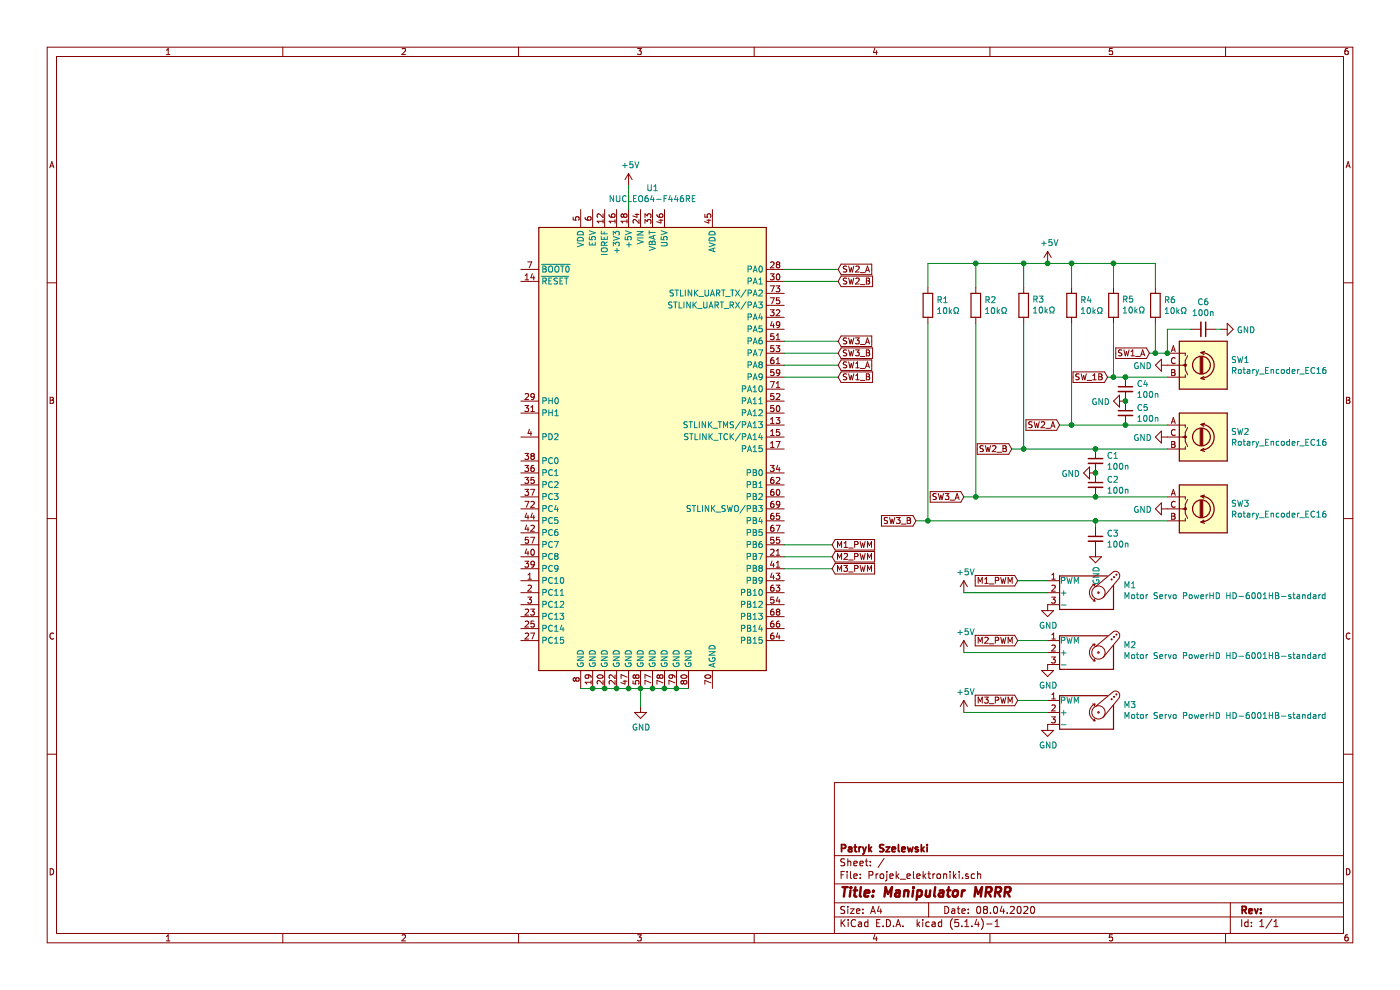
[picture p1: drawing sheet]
EESchema Schematic File Version 4
LIBS:Projek_elektroniki-cache
EELAYER 30 0
EELAYER END
$Descr A4 11693 8268
encoding utf-8
Sheet 1 1
Title "Manipulator MRRR"
Date "08.04.2020"
Rev ""
Comp "Patryk Szelewski"
Comment1 ""
Comment2 ""
Comment3 ""
Comment4 ""
$EndDescr
$Comp
L Motor:Motor_Servo M1
U 1 1
P 9050 4950
F 0 "M1" H 9382 5015 50  0000 L CNN
F 1 "Motor Servo PowerHD HD-6001HB-standard" H 9382 4924 50  0000 L CNN
F 2 "" H 9050 4760 50  0001 C CNN
F 3 "http://forums.parallax.com/uploads/attachments/46831/74481.png" H 9050 4760 50  0001 C CNN
	1    9050 4950
	1    0    0    -1  
$EndComp
$Comp
L Motor:Motor_Servo M2
U 1 1
P 9050 5450
F 0 "M2" H 9382 5515 50  0000 L CNN
F 1 "Motor Servo PowerHD HD-6001HB-standard" H 9382 5424 50  0000 L CNN
F 2 "" H 9050 5260 50  0001 C CNN
F 3 "http://forums.parallax.com/uploads/attachments/46831/74481.png" H 9050 5260 50  0001 C CNN
	1    9050 5450
	1    0    0    -1  
$EndComp
$Comp
L Motor:Motor_Servo M3
U 1 1
P 9050 5950
F 0 "M3" H 9382 6015 50  0000 L CNN
F 1 "Motor Servo PowerHD HD-6001HB-standard" H 9382 5924 50  0000 L CNN
F 2 "" H 9050 5760 50  0001 C CNN
F 3 "http://forums.parallax.com/uploads/attachments/46831/74481.png" H 9050 5760 50  0001 C CNN
	1    9050 5950
	1    0    0    -1  
$EndComp
$Comp
L Device:Rotary_Encoder SW2
U 1 1
P 10050 3650
F 0 "SW2" H 10280 3696 50  0000 L CNN
F 1 "Rotary_Encoder_EC16" H 10280 3605 50  0000 L CNN
F 2 "" H 9900 3810 50  0001 C CNN
F 3 "~" H 10050 3910 50  0001 C CNN
	1    10050 3650
	1    0    0    -1  
$EndComp
$Comp
L Device:R R3
U 1 1
P 8550 2550
F 0 "R3" H 8480 2504 50  0000 R CNN
F 1 "10kΩ" H 8480 2595 50  0000 R CNN
F 2 "" V 8480 2550 50  0001 C CNN
F 3 "~" H 8550 2550 50  0001 C CNN
	1    8550 2550
	-1   0    0    1   
$EndComp
$Comp
L Device:R R5
U 1 1
P 9300 2550
F 0 "R5" H 9230 2504 50  0000 R CNN
F 1 "10kΩ" H 9230 2595 50  0000 R CNN
F 2 "" V 9230 2550 50  0001 C CNN
F 3 "~" H 9300 2550 50  0001 C CNN
	1    9300 2550
	-1   0    0    1   
$EndComp
$Comp
L Device:R R2
U 1 1
P 8150 2550
F 0 "R2" H 8220 2596 50  0000 L CNN
F 1 "10kΩ" H 8220 2505 50  0000 L CNN
F 2 "" V 8080 2550 50  0001 C CNN
F 3 "~" H 8150 2550 50  0001 C CNN
	1    8150 2550
	1    0    0    -1  
$EndComp
$Comp
L Device:R R4
U 1 1
P 8950 2550
F 0 "R4" H 9020 2596 50  0000 L CNN
F 1 "10kΩ" H 9020 2505 50  0000 L CNN
F 2 "" V 8880 2550 50  0001 C CNN
F 3 "~" H 8950 2550 50  0001 C CNN
	1    8950 2550
	1    0    0    -1  
$EndComp
$Comp
L Device:R R6
U 1 1
P 9650 2550
F 0 "R6" H 9720 2596 50  0000 L CNN
F 1 "10kΩ" H 9720 2505 50  0000 L CNN
F 2 "" V 9580 2550 50  0001 C CNN
F 3 "~" H 9650 2550 50  0001 C CNN
	1    9650 2550
	1    0    0    -1  
$EndComp
$Comp
L Device:R R1
U 1 1
P 7750 2550
F 0 "R1" H 7820 2596 50  0000 L CNN
F 1 "10kΩ" H 7820 2505 50  0000 L CNN
F 2 "" V 7680 2550 50  0001 C CNN
F 3 "~" H 7750 2550 50  0001 C CNN
	1    7750 2550
	1    0    0    -1  
$EndComp
Wire Wire Line
	8950 3550 8950 2700
Wire Wire Line
	9750 3750 9150 3750
Wire Wire Line
	8550 3750 8550 2700
Wire Wire Line
	9750 4150 9150 4150
Wire Wire Line
	8150 4150 8150 2700
Wire Wire Line
	9750 4350 9150 4350
Wire Wire Line
	7750 4350 7750 2700
Text GLabel 9550 2950 0    50   Input ~ 0
SW1_A
$Comp
L power:+5V #PWR04
U 1 1
P 8750 2200
F 0 "#PWR04" H 8750 2050 50  0001 C CNN
F 1 "+5V" H 8765 2373 50  0000 C CNN
F 2 "" H 8750 2200 50  0001 C CNN
F 3 "" H 8750 2200 50  0001 C CNN
	1    8750 2200
	1    0    0    -1  
$EndComp
Wire Wire Line
	7750 2400 7750 2200
Wire Wire Line
	7750 2200 8150 2200
Wire Wire Line
	9650 2400 9650 2200
Wire Wire Line
	9650 2200 9300 2200
Connection ~ 8750 2200
Wire Wire Line
	8150 2400 8150 2200
Connection ~ 8150 2200
Wire Wire Line
	8150 2200 8550 2200
Wire Wire Line
	8550 2400 8550 2200
Connection ~ 8550 2200
Wire Wire Line
	8550 2200 8750 2200
Wire Wire Line
	8950 2400 8950 2200
Connection ~ 8950 2200
Wire Wire Line
	8950 2200 8750 2200
Wire Wire Line
	9300 2400 9300 2200
Connection ~ 9300 2200
Wire Wire Line
	9300 2200 8950 2200
Wire Wire Line
	8850 3550 8950 3550
Connection ~ 8950 3550
Text GLabel 9250 3150 0    50   Input ~ 0
SW_1B
Text GLabel 8850 3550 0    50   Input ~ 0
SW2_A
Text GLabel 8450 3750 0    50   Input ~ 0
SW2_B
Wire Wire Line
	8450 3750 8550 3750
Connection ~ 8550 3750
Text GLabel 8050 4150 0    50   Input ~ 0
SW3_A
Wire Wire Line
	8150 4150 8050 4150
Connection ~ 8150 4150
Text GLabel 8500 4850 0    50   Input ~ 0
M1_PWM
Text GLabel 8500 5350 0    50   Input ~ 0
M2_PWM
Text GLabel 8500 5850 0    50   Input ~ 0
M3_PWM
Wire Wire Line
	8500 4850 8750 4850
Text GLabel 6950 4550 2    50   Input ~ 0
M1_PWM
Text GLabel 6950 4650 2    50   Input ~ 0
M2_PWM
Text GLabel 6950 4750 2    50   Input ~ 0
M3_PWM
$Comp
L power:+5V #PWR01
U 1 1
P 8050 4950
F 0 "#PWR01" H 8050 4800 50  0001 C CNN
F 1 "+5V" H 8065 5123 50  0000 C CNN
F 2 "" H 8050 4950 50  0001 C CNN
F 3 "" H 8050 4950 50  0001 C CNN
	1    8050 4950
	1    0    0    -1  
$EndComp
$Comp
L power:GND #PWR05
U 1 1
P 8750 5050
F 0 "#PWR05" H 8750 4800 50  0001 C CNN
F 1 "GND" H 8755 4877 50  0000 C CNN
F 2 "" H 8750 5050 50  0001 C CNN
F 3 "" H 8750 5050 50  0001 C CNN
	1    8750 5050
	1    0    0    -1  
$EndComp
Wire Wire Line
	8050 4950 8750 4950
$Comp
L power:+5V #PWR02
U 1 1
P 8050 5450
F 0 "#PWR02" H 8050 5300 50  0001 C CNN
F 1 "+5V" H 8065 5623 50  0000 C CNN
F 2 "" H 8050 5450 50  0001 C CNN
F 3 "" H 8050 5450 50  0001 C CNN
	1    8050 5450
	1    0    0    -1  
$EndComp
$Comp
L power:GND #PWR06
U 1 1
P 8750 5550
F 0 "#PWR06" H 8750 5300 50  0001 C CNN
F 1 "GND" H 8755 5377 50  0000 C CNN
F 2 "" H 8750 5550 50  0001 C CNN
F 3 "" H 8750 5550 50  0001 C CNN
	1    8750 5550
	1    0    0    -1  
$EndComp
Wire Wire Line
	8050 5450 8750 5450
Wire Wire Line
	8500 5350 8750 5350
Wire Wire Line
	8500 5850 8750 5850
$Comp
L power:+5V #PWR03
U 1 1
P 8050 5950
F 0 "#PWR03" H 8050 5800 50  0001 C CNN
F 1 "+5V" H 8065 6123 50  0000 C CNN
F 2 "" H 8050 5950 50  0001 C CNN
F 3 "" H 8050 5950 50  0001 C CNN
	1    8050 5950
	1    0    0    -1  
$EndComp
Wire Wire Line
	8050 5950 8750 5950
$Comp
L power:GND #PWR07
U 1 1
P 8750 6050
F 0 "#PWR07" H 8750 5800 50  0001 C CNN
F 1 "GND" H 8755 5877 50  0000 C CNN
F 2 "" H 8750 6050 50  0001 C CNN
F 3 "" H 8750 6050 50  0001 C CNN
	1    8750 6050
	1    0    0    -1  
$EndComp
$Comp
L power:GND #PWR09
U 1 1
P 9750 3650
F 0 "#PWR09" H 9750 3400 50  0001 C CNN
F 1 "GND" V 9755 3522 50  0000 R CNN
F 2 "" H 9750 3650 50  0001 C CNN
F 3 "" H 9750 3650 50  0001 C CNN
	1    9750 3650
	0    1    1    0   
$EndComp
$Comp
L Device:Rotary_Encoder SW3
U 1 1
P 10050 4250
F 0 "SW3" H 10280 4296 50  0000 L CNN
F 1 "Rotary_Encoder_EC16" H 10280 4205 50  0000 L CNN
F 2 "" H 9900 4410 50  0001 C CNN
F 3 "~" H 10050 4510 50  0001 C CNN
	1    10050 4250
	1    0    0    -1  
$EndComp
Text GLabel 7000 2850 2    50   Input ~ 0
SW3_A
Text GLabel 7000 2950 2    50   Input ~ 0
SW3_B
Text GLabel 7000 3150 2    50   Input ~ 0
SW1_B
Text GLabel 7000 2250 2    50   Input ~ 0
SW2_A
Text GLabel 7000 2350 2    50   Input ~ 0
SW2_B
$Comp
L power:GND #PWR010
U 1 1
P 9750 4250
F 0 "#PWR010" H 9750 4000 50  0001 C CNN
F 1 "GND" V 9755 4122 50  0000 R CNN
F 2 "" H 9750 4250 50  0001 C CNN
F 3 "" H 9750 4250 50  0001 C CNN
	1    9750 4250
	0    1    1    0   
$EndComp
$Comp
L power:GND #PWR08
U 1 1
P 9750 3050
F 0 "#PWR08" H 9750 2800 50  0001 C CNN
F 1 "GND" V 9755 2922 50  0000 R CNN
F 2 "" H 9750 3050 50  0001 C CNN
F 3 "" H 9750 3050 50  0001 C CNN
	1    9750 3050
	0    1    1    0   
$EndComp
Text GLabel 7000 3050 2    50   Input ~ 0
SW1_A
$Comp
L MCU_Module:NUCLEO64-F411RE U1
U 1 1
P 5450 3750
F 0 "U1" H 5450 5931 50  0000 C CNN
F 1 "NUCLEO64-F446RE" H 5450 5840 50  0000 C CNN
F 2 "Module:ST_Morpho_Connector_144_STLink" H 6000 1850 50  0001 L CNN
F 3 "http://www.st.com/st-web-ui/static/active/en/resource/technical/document/data_brief/DM00105918.pdf" H 4550 2350 50  0001 C CNN
	1    5450 3750
	1    0    0    -1  
$EndComp
$Comp
L power:+5V #PWR011
U 1 1
P 5250 1550
F 0 "#PWR011" H 5250 1400 50  0001 C CNN
F 1 "+5V" H 5265 1723 50  0000 C CNN
F 2 "" H 5250 1550 50  0001 C CNN
F 3 "" H 5250 1550 50  0001 C CNN
	1    5250 1550
	1    0    0    -1  
$EndComp
Wire Wire Line
	5250 1550 5250 1750
Wire Wire Line
	4850 5750 4950 5750
Connection ~ 4950 5750
Wire Wire Line
	4950 5750 5050 5750
Connection ~ 5050 5750
Wire Wire Line
	5050 5750 5150 5750
Connection ~ 5150 5750
Wire Wire Line
	5150 5750 5250 5750
Connection ~ 5250 5750
Wire Wire Line
	5250 5750 5350 5750
Connection ~ 5350 5750
Wire Wire Line
	5350 5750 5450 5750
Connection ~ 5450 5750
Wire Wire Line
	5450 5750 5550 5750
Connection ~ 5550 5750
Wire Wire Line
	5550 5750 5650 5750
Connection ~ 5650 5750
Wire Wire Line
	5650 5750 5750 5750
$Comp
L power:GND #PWR012
U 1 1
P 5350 5900
F 0 "#PWR012" H 5350 5650 50  0001 C CNN
F 1 "GND" H 5355 5727 50  0000 C CNN
F 2 "" H 5350 5900 50  0001 C CNN
F 3 "" H 5350 5900 50  0001 C CNN
	1    5350 5900
	1    0    0    -1  
$EndComp
Wire Wire Line
	5350 5750 5350 5900
Text GLabel 7650 4350 0    50   Input ~ 0
SW3_B
Wire Wire Line
	7650 4350 7750 4350
Connection ~ 7750 4350
$Comp
L Device:C_Small C3
U 1 1
P 9150 4500
F 0 "C3" H 9242 4546 50  0000 L CNN
F 1 "100n" H 9242 4455 50  0000 L CNN
F 2 "" H 9150 4500 50  0001 C CNN
F 3 "~" H 9150 4500 50  0001 C CNN
	1    9150 4500
	1    0    0    -1  
$EndComp
Connection ~ 9150 4350
Wire Wire Line
	9150 4350 7750 4350
Connection ~ 9150 4150
Wire Wire Line
	9150 4150 8150 4150
$Comp
L Device:C_Small C2
U 1 1
P 9150 4050
F 0 "C2" H 9242 4096 50  0000 L CNN
F 1 "100n" H 9242 4005 50  0000 L CNN
F 2 "" H 9150 4050 50  0001 C CNN
F 3 "~" H 9150 4050 50  0001 C CNN
	1    9150 4050
	1    0    0    -1  
$EndComp
$Comp
L Device:C_Small C1
U 1 1
P 9150 3850
F 0 "C1" H 9242 3896 50  0000 L CNN
F 1 "100n" H 9242 3805 50  0000 L CNN
F 2 "" H 9150 3850 50  0001 C CNN
F 3 "~" H 9150 3850 50  0001 C CNN
	1    9150 3850
	1    0    0    -1  
$EndComp
Connection ~ 9150 3750
Wire Wire Line
	9150 3750 8550 3750
Wire Wire Line
	9750 3550 9400 3550
Wire Wire Line
	9650 2700 9650 2950
Wire Wire Line
	9550 2950 9650 2950
Wire Wire Line
	9650 2950 9750 2950
Connection ~ 9650 2950
Wire Wire Line
	9750 3150 9400 3150
$Comp
L Device:C_Small C5
U 1 1
P 9400 3450
F 0 "C5" H 9492 3496 50  0000 L CNN
F 1 "100n" H 9492 3405 50  0000 L CNN
F 2 "" H 9400 3450 50  0001 C CNN
F 3 "~" H 9400 3450 50  0001 C CNN
	1    9400 3450
	1    0    0    -1  
$EndComp
Connection ~ 9400 3550
Wire Wire Line
	9400 3550 8950 3550
$Comp
L Device:C_Small C4
U 1 1
P 9400 3250
F 0 "C4" H 9492 3296 50  0000 L CNN
F 1 "100n" H 9492 3205 50  0000 L CNN
F 2 "" H 9400 3250 50  0001 C CNN
F 3 "~" H 9400 3250 50  0001 C CNN
	1    9400 3250
	1    0    0    -1  
$EndComp
Connection ~ 9400 3150
Wire Wire Line
	9400 3150 9250 3150
$Comp
L Device:Rotary_Encoder SW1
U 1 1
P 10050 3050
F 0 "SW1" H 10280 3096 50  0000 L CNN
F 1 "Rotary_Encoder_EC16" H 10280 3005 50  0000 L CNN
F 2 "Enkoder" H 9900 3210 50  0001 C CNN
F 3 "~" H 10050 3310 50  0001 C CNN
	1    10050 3050
	1    0    0    -1  
$EndComp
Wire Wire Line
	9750 2950 9750 2750
Connection ~ 9750 2950
$Comp
L power:GND #PWR016
U 1 1
P 10200 2750
F 0 "#PWR016" H 10200 2500 50  0001 C CNN
F 1 "GND" V 10205 2622 50  0000 R CNN
F 2 "" H 10200 2750 50  0001 C CNN
F 3 "" H 10200 2750 50  0001 C CNN
	1    10200 2750
	0    -1   1    0   
$EndComp
$Comp
L Device:C_Small C6
U 1 1
P 10050 2750
F 0 "C6" V 9821 2750 50  0000 C CNN
F 1 "100n" V 9912 2750 50  0000 C CNN
F 2 "" H 10050 2750 50  0001 C CNN
F 3 "~" H 10050 2750 50  0001 C CNN
	1    10050 2750
	0    1    1    0   
$EndComp
Wire Wire Line
	10150 2750 10200 2750
Wire Wire Line
	9950 2750 9750 2750
$Comp
L power:GND #PWR015
U 1 1
P 9400 3350
F 0 "#PWR015" H 9400 3100 50  0001 C CNN
F 1 "GND" V 9405 3222 50  0000 R CNN
F 2 "" H 9400 3350 50  0001 C CNN
F 3 "" H 9400 3350 50  0001 C CNN
	1    9400 3350
	0    1    1    0   
$EndComp
Connection ~ 9400 3350
$Comp
L power:GND #PWR013
U 1 1
P 9150 3950
F 0 "#PWR013" H 9150 3700 50  0001 C CNN
F 1 "GND" V 9155 3822 50  0000 R CNN
F 2 "" H 9150 3950 50  0001 C CNN
F 3 "" H 9150 3950 50  0001 C CNN
	1    9150 3950
	0    1    1    0   
$EndComp
Connection ~ 9150 3950
$Comp
L power:GND #PWR014
U 1 1
P 9150 4600
F 0 "#PWR014" H 9150 4350 50  0001 C CNN
F 1 "GND" V 9155 4472 50  0000 R CNN
F 2 "" H 9150 4600 50  0001 C CNN
F 3 "" H 9150 4600 50  0001 C CNN
	1    9150 4600
	1    0    0    -1  
$EndComp
Wire Wire Line
	9150 4350 9150 4400
Wire Wire Line
	6950 4550 6550 4550
Wire Wire Line
	6550 4650 6950 4650
Wire Wire Line
	6550 4750 6950 4750
Wire Wire Line
	6550 3050 7000 3050
Wire Wire Line
	6550 3150 7000 3150
Wire Wire Line
	6550 2250 7000 2250
Wire Wire Line
	7000 2350 6550 2350
Wire Wire Line
	6550 2850 7000 2850
Wire Wire Line
	6550 2950 7000 2950
$EndSCHEMATC
